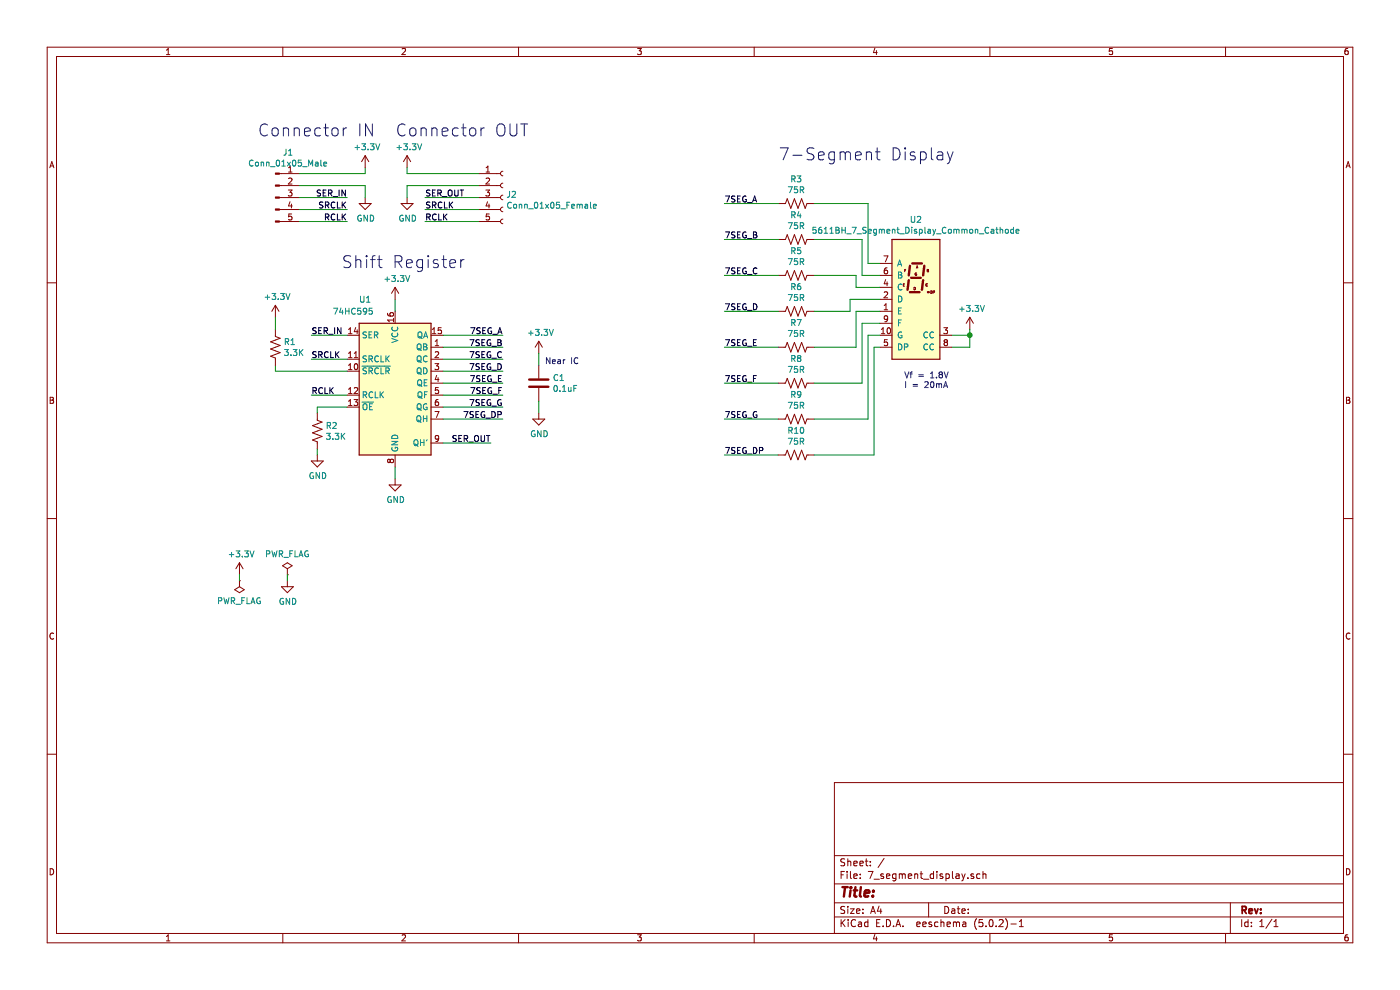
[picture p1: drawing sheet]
EESchema Schematic File Version 4
LIBS:7_segment_display-cache
EELAYER 26 0
EELAYER END
$Descr A4 11693 8268
encoding utf-8
Sheet 1 1
Title ""
Date ""
Rev ""
Comp ""
Comment1 ""
Comment2 ""
Comment3 ""
Comment4 ""
$EndDescr
$Comp
L 74xx:74HC595 U1
U 1 1
P 3300 3200
F 0 "U1" H 3050 3900 50  0000 C CNN
F 1 "74HC595" H 2950 3800 50  0000 C CNN
F 2 "Package_SO:SOP-16_4.4x10.4mm_P1.27mm" H 3300 3200 50  0001 C CNN
F 3 "http://www.ti.com/lit/ds/symlink/sn74hc595.pdf" H 3300 3200 50  0001 C CNN
	1    3300 3200
	1    0    0    -1  
$EndComp
Wire Wire Line
	3300 2500 3300 2600
$Comp
L Connector:Conn_01x05_Male J1
U 1 1
P 2300 1650
F 0 "J1" H 2406 2028 50  0000 C CNN
F 1 "Conn_01x05_Male" H 2406 1937 50  0000 C CNN
F 2 "Connector_PinHeader_2.54mm:PinHeader_1x05_P2.54mm_Horizontal" H 2300 1650 50  0001 C CNN
F 3 "~" H 2300 1650 50  0001 C CNN
	1    2300 1650
	1    0    0    -1  
$EndComp
$Comp
L Connector:Conn_01x05_Female J2
U 1 1
P 4200 1650
F 0 "J2" H 4227 1676 50  0000 L CNN
F 1 "Conn_01x05_Female" H 4227 1585 50  0000 L CNN
F 2 "Connector_PinSocket_2.54mm:PinSocket_1x05_P2.54mm_Horizontal" H 4200 1650 50  0001 C CNN
F 3 "~" H 4200 1650 50  0001 C CNN
	1    4200 1650
	1    0    0    -1  
$EndComp
Wire Wire Line
	2500 1450 3050 1450
Wire Wire Line
	3050 1450 3050 1400
$Comp
L power:GND #PWR04
U 1 1
P 3050 1650
F 0 "#PWR04" H 3050 1400 50  0001 C CNN
F 1 "GND" H 3055 1477 50  0000 C CNN
F 2 "" H 3050 1650 50  0001 C CNN
F 3 "" H 3050 1650 50  0001 C CNN
	1    3050 1650
	1    0    0    -1  
$EndComp
Wire Wire Line
	3050 1650 3050 1550
Wire Wire Line
	3050 1550 2500 1550
Text Label 2600 2800 0    50   ~ 0
SER_IN
Wire Wire Line
	2600 2800 2900 2800
Text Label 4100 3700 2    50   ~ 0
SER_OUT
Wire Wire Line
	4100 3700 3700 3700
Text Label 2600 3000 0    50   ~ 0
SRCLK
Wire Wire Line
	2600 3000 2900 3000
Wire Wire Line
	2300 3050 2300 3100
Wire Wire Line
	2300 3100 2900 3100
$Comp
L power:+3.3V #PWR03
U 1 1
P 3050 1400
F 0 "#PWR03" H 3050 1250 50  0001 C CNN
F 1 "+3.3V" H 3065 1573 50  0000 C CNN
F 2 "" H 3050 1400 50  0001 C CNN
F 3 "" H 3050 1400 50  0001 C CNN
	1    3050 1400
	1    0    0    -1  
$EndComp
$Comp
L power:+3.3V #PWR05
U 1 1
P 3300 2500
F 0 "#PWR05" H 3300 2350 50  0001 C CNN
F 1 "+3.3V" H 3315 2673 50  0000 C CNN
F 2 "" H 3300 2500 50  0001 C CNN
F 3 "" H 3300 2500 50  0001 C CNN
	1    3300 2500
	1    0    0    -1  
$EndComp
$Comp
L power:+3.3V #PWR01
U 1 1
P 2300 2650
F 0 "#PWR01" H 2300 2500 50  0001 C CNN
F 1 "+3.3V" H 2315 2823 50  0000 C CNN
F 2 "" H 2300 2650 50  0001 C CNN
F 3 "" H 2300 2650 50  0001 C CNN
	1    2300 2650
	1    0    0    -1  
$EndComp
$Comp
L Device:R_US R1
U 1 1
P 2300 2900
F 0 "R1" H 2368 2946 50  0000 L CNN
F 1 "3.3K" H 2368 2855 50  0000 L CNN
F 2 "Resistor_SMD:R_0603_1608Metric" V 2340 2890 50  0001 C CNN
F 3 "~" H 2300 2900 50  0001 C CNN
	1    2300 2900
	1    0    0    -1  
$EndComp
Wire Wire Line
	2300 2650 2300 2750
Text Label 2900 1850 2    50   ~ 0
RCLK
Wire Wire Line
	2900 1850 2500 1850
Text Label 2900 1650 2    50   ~ 0
SER_IN
Wire Wire Line
	2900 1650 2500 1650
Text Label 2900 1750 2    50   ~ 0
SRCLK
Wire Wire Line
	2900 1750 2500 1750
Text Label 2600 3300 0    50   ~ 0
RCLK
Wire Wire Line
	2600 3300 2900 3300
Wire Wire Line
	3700 2800 4200 2800
Wire Wire Line
	3700 2900 4200 2900
Wire Wire Line
	3700 3000 4200 3000
Wire Wire Line
	3700 3100 4200 3100
Wire Wire Line
	3700 3200 4200 3200
Wire Wire Line
	3700 3300 4200 3300
Wire Wire Line
	3700 3400 4200 3400
Wire Wire Line
	3700 3500 4200 3500
Text Label 4200 2800 2    50   ~ 0
7SEG_A
Text Label 4200 2900 2    50   ~ 0
7SEG_B
Text Label 4200 3000 2    50   ~ 0
7SEG_C
Text Label 4200 3100 2    50   ~ 0
7SEG_D
Text Label 4200 3200 2    50   ~ 0
7SEG_E
Text Label 4200 3300 2    50   ~ 0
7SEG_F
Text Label 4200 3400 2    50   ~ 0
7SEG_G
Text Label 4200 3500 2    50   ~ 0
7SEG_DP
$Comp
L Device:R_US R3
U 1 1
P 6650 1700
F 0 "R3" V 6445 1700 50  0000 C CNN
F 1 "75R" V 6536 1700 50  0000 C CNN
F 2 "Resistor_SMD:R_0603_1608Metric" V 6690 1690 50  0001 C CNN
F 3 "~" H 6650 1700 50  0001 C CNN
	1    6650 1700
	0    1    1    0   
$EndComp
$Comp
L Device:R_US R4
U 1 1
P 6650 2000
F 0 "R4" V 6445 2000 50  0000 C CNN
F 1 "75R" V 6536 2000 50  0000 C CNN
F 2 "Resistor_SMD:R_0603_1608Metric" V 6690 1990 50  0001 C CNN
F 3 "~" H 6650 2000 50  0001 C CNN
	1    6650 2000
	0    1    1    0   
$EndComp
$Comp
L Device:R_US R5
U 1 1
P 6650 2300
F 0 "R5" V 6445 2300 50  0000 C CNN
F 1 "75R" V 6536 2300 50  0000 C CNN
F 2 "Resistor_SMD:R_0603_1608Metric" V 6690 2290 50  0001 C CNN
F 3 "~" H 6650 2300 50  0001 C CNN
	1    6650 2300
	0    1    1    0   
$EndComp
$Comp
L Device:R_US R6
U 1 1
P 6650 2600
F 0 "R6" V 6445 2600 50  0000 C CNN
F 1 "75R" V 6536 2600 50  0000 C CNN
F 2 "Resistor_SMD:R_0603_1608Metric" V 6690 2590 50  0001 C CNN
F 3 "~" H 6650 2600 50  0001 C CNN
	1    6650 2600
	0    1    1    0   
$EndComp
$Comp
L Device:R_US R7
U 1 1
P 6650 2900
F 0 "R7" V 6445 2900 50  0000 C CNN
F 1 "75R" V 6536 2900 50  0000 C CNN
F 2 "Resistor_SMD:R_0603_1608Metric" V 6690 2890 50  0001 C CNN
F 3 "~" H 6650 2900 50  0001 C CNN
	1    6650 2900
	0    1    1    0   
$EndComp
$Comp
L Device:R_US R8
U 1 1
P 6650 3200
F 0 "R8" V 6445 3200 50  0000 C CNN
F 1 "75R" V 6536 3200 50  0000 C CNN
F 2 "Resistor_SMD:R_0603_1608Metric" V 6690 3190 50  0001 C CNN
F 3 "~" H 6650 3200 50  0001 C CNN
	1    6650 3200
	0    1    1    0   
$EndComp
$Comp
L Device:R_US R9
U 1 1
P 6650 3500
F 0 "R9" V 6445 3500 50  0000 C CNN
F 1 "75R" V 6536 3500 50  0000 C CNN
F 2 "Resistor_SMD:R_0603_1608Metric" V 6690 3490 50  0001 C CNN
F 3 "~" H 6650 3500 50  0001 C CNN
	1    6650 3500
	0    1    1    0   
$EndComp
$Comp
L Device:R_US R10
U 1 1
P 6650 3800
F 0 "R10" V 6445 3800 50  0000 C CNN
F 1 "75R" V 6536 3800 50  0000 C CNN
F 2 "Resistor_SMD:R_0603_1608Metric" V 6690 3790 50  0001 C CNN
F 3 "~" H 6650 3800 50  0001 C CNN
	1    6650 3800
	0    1    1    0   
$EndComp
Wire Wire Line
	6800 1700 7250 1700
Wire Wire Line
	7250 1700 7250 2200
Wire Wire Line
	7250 2200 7350 2200
Wire Wire Line
	6800 2000 7200 2000
Wire Wire Line
	7200 2000 7200 2300
Wire Wire Line
	7200 2300 7350 2300
Wire Wire Line
	6800 2300 7150 2300
Wire Wire Line
	7150 2300 7150 2400
Wire Wire Line
	7150 2400 7350 2400
Wire Wire Line
	6800 2600 7100 2600
Wire Wire Line
	7100 2600 7100 2500
Wire Wire Line
	7100 2500 7350 2500
Wire Wire Line
	6800 2900 7150 2900
Wire Wire Line
	7150 2900 7150 2600
Wire Wire Line
	7150 2600 7350 2600
Wire Wire Line
	6800 3800 7300 3800
Wire Wire Line
	7300 3800 7300 2900
Wire Wire Line
	7300 2900 7350 2900
Wire Wire Line
	6800 3500 7250 3500
Wire Wire Line
	7250 3500 7250 2800
Wire Wire Line
	7250 2800 7350 2800
Wire Wire Line
	6800 3200 7200 3200
Wire Wire Line
	7200 3200 7200 2700
Wire Wire Line
	7200 2700 7350 2700
Text Notes 7550 3250 0    50   ~ 0
Vf = 1.8V\nI = 20mA
Text Label 6050 1700 0    50   ~ 0
7SEG_A
Text Label 6050 2000 0    50   ~ 0
7SEG_B
Text Label 6050 2300 0    50   ~ 0
7SEG_C
Text Label 6050 2600 0    50   ~ 0
7SEG_D
Text Label 6050 2900 0    50   ~ 0
7SEG_E
Text Label 6050 3200 0    50   ~ 0
7SEG_F
Text Label 6050 3500 0    50   ~ 0
7SEG_G
Text Label 6050 3800 0    50   ~ 0
7SEG_DP
Wire Wire Line
	6050 1700 6500 1700
Wire Wire Line
	6050 2000 6500 2000
Wire Wire Line
	6050 2300 6500 2300
Wire Wire Line
	6050 2600 6500 2600
Wire Wire Line
	6050 2900 6500 2900
Wire Wire Line
	6050 3200 6500 3200
Wire Wire Line
	6050 3500 6500 3500
Wire Wire Line
	6050 3800 6500 3800
$Comp
L power:+3.3V #PWR07
U 1 1
P 3400 1400
F 0 "#PWR07" H 3400 1250 50  0001 C CNN
F 1 "+3.3V" H 3415 1573 50  0000 C CNN
F 2 "" H 3400 1400 50  0001 C CNN
F 3 "" H 3400 1400 50  0001 C CNN
	1    3400 1400
	1    0    0    -1  
$EndComp
Wire Wire Line
	3400 1400 3400 1450
Wire Wire Line
	3400 1450 4000 1450
$Comp
L power:GND #PWR08
U 1 1
P 3400 1650
F 0 "#PWR08" H 3400 1400 50  0001 C CNN
F 1 "GND" H 3405 1477 50  0000 C CNN
F 2 "" H 3400 1650 50  0001 C CNN
F 3 "" H 3400 1650 50  0001 C CNN
	1    3400 1650
	1    0    0    -1  
$EndComp
Wire Wire Line
	3400 1650 3400 1550
Wire Wire Line
	3400 1550 4000 1550
Text Label 3550 1650 0    50   ~ 0
SER_OUT
Wire Wire Line
	3550 1650 4000 1650
Text Label 3550 1750 0    50   ~ 0
SRCLK
Wire Wire Line
	3550 1750 4000 1750
Text Label 3550 1850 0    50   ~ 0
RCLK
Wire Wire Line
	3550 1850 4000 1850
Text Notes 2150 1150 0    100  ~ 0
Connector IN
Text Notes 3300 1150 0    100  ~ 0
Connector OUT
$Comp
L power:GND #PWR02
U 1 1
P 2650 3800
F 0 "#PWR02" H 2650 3550 50  0001 C CNN
F 1 "GND" H 2655 3627 50  0000 C CNN
F 2 "" H 2650 3800 50  0001 C CNN
F 3 "" H 2650 3800 50  0001 C CNN
	1    2650 3800
	1    0    0    -1  
$EndComp
$Comp
L Device:R_US R2
U 1 1
P 2650 3600
F 0 "R2" H 2718 3646 50  0000 L CNN
F 1 "3.3K" H 2718 3555 50  0000 L CNN
F 2 "Resistor_SMD:R_0603_1608Metric" V 2690 3590 50  0001 C CNN
F 3 "~" H 2650 3600 50  0001 C CNN
	1    2650 3600
	1    0    0    -1  
$EndComp
Wire Wire Line
	2650 3450 2650 3400
Wire Wire Line
	2650 3400 2900 3400
Wire Wire Line
	2650 3750 2650 3800
$Comp
L power:GND #PWR06
U 1 1
P 3300 4000
F 0 "#PWR06" H 3300 3750 50  0001 C CNN
F 1 "GND" H 3305 3827 50  0000 C CNN
F 2 "" H 3300 4000 50  0001 C CNN
F 3 "" H 3300 4000 50  0001 C CNN
	1    3300 4000
	1    0    0    -1  
$EndComp
Wire Wire Line
	3300 4000 3300 3900
$Comp
L power:+3.3V #PWR011
U 1 1
P 8100 2750
F 0 "#PWR011" H 8100 2600 50  0001 C CNN
F 1 "+3.3V" H 8115 2923 50  0000 C CNN
F 2 "" H 8100 2750 50  0001 C CNN
F 3 "" H 8100 2750 50  0001 C CNN
	1    8100 2750
	1    0    0    -1  
$EndComp
Wire Wire Line
	8100 2750 8100 2800
Wire Wire Line
	8100 2800 7950 2800
Wire Wire Line
	8100 2800 8100 2900
Wire Wire Line
	8100 2900 7950 2900
Connection ~ 8100 2800
$Comp
L power:+3.3V #PWR09
U 1 1
P 4500 2950
F 0 "#PWR09" H 4500 2800 50  0001 C CNN
F 1 "+3.3V" H 4515 3123 50  0000 C CNN
F 2 "" H 4500 2950 50  0001 C CNN
F 3 "" H 4500 2950 50  0001 C CNN
	1    4500 2950
	1    0    0    -1  
$EndComp
$Comp
L power:GND #PWR010
U 1 1
P 4500 3450
F 0 "#PWR010" H 4500 3200 50  0001 C CNN
F 1 "GND" H 4505 3277 50  0000 C CNN
F 2 "" H 4500 3450 50  0001 C CNN
F 3 "" H 4500 3450 50  0001 C CNN
	1    4500 3450
	1    0    0    -1  
$EndComp
$Comp
L Device:C C1
U 1 1
P 4500 3200
F 0 "C1" H 4615 3246 50  0000 L CNN
F 1 "0.1uF" H 4615 3155 50  0000 L CNN
F 2 "Capacitor_SMD:C_0603_1608Metric" H 4538 3050 50  0001 C CNN
F 3 "~" H 4500 3200 50  0001 C CNN
	1    4500 3200
	1    0    0    -1  
$EndComp
Wire Wire Line
	4500 3350 4500 3450
Wire Wire Line
	4500 3050 4500 2950
Text Notes 4550 3050 0    50   ~ 0
Near IC
Text Notes 2850 2250 0    100  ~ 0
Shift Register
Text Notes 6500 1350 0    100  ~ 0
7-Segment Display
$Comp
L power:+3.3V #PWR0101
U 1 1
P 2000 4800
F 0 "#PWR0101" H 2000 4650 50  0001 C CNN
F 1 "+3.3V" H 2015 4973 50  0000 C CNN
F 2 "" H 2000 4800 50  0001 C CNN
F 3 "" H 2000 4800 50  0001 C CNN
	1    2000 4800
	1    0    0    -1  
$EndComp
$Comp
L power:GND #PWR0102
U 1 1
P 2400 4850
F 0 "#PWR0102" H 2400 4600 50  0001 C CNN
F 1 "GND" H 2405 4677 50  0000 C CNN
F 2 "" H 2400 4850 50  0001 C CNN
F 3 "" H 2400 4850 50  0001 C CNN
	1    2400 4850
	1    0    0    -1  
$EndComp
$Comp
L power:PWR_FLAG #FLG0101
U 1 1
P 2400 4800
F 0 "#FLG0101" H 2400 4875 50  0001 C CNN
F 1 "PWR_FLAG" H 2400 4974 50  0000 C CNN
F 2 "" H 2400 4800 50  0001 C CNN
F 3 "~" H 2400 4800 50  0001 C CNN
	1    2400 4800
	1    0    0    -1  
$EndComp
Wire Wire Line
	2400 4800 2400 4850
$Comp
L power:PWR_FLAG #FLG0102
U 1 1
P 2000 4850
F 0 "#FLG0102" H 2000 4925 50  0001 C CNN
F 1 "PWR_FLAG" H 2000 5023 50  0000 C CNN
F 2 "" H 2000 4850 50  0001 C CNN
F 3 "~" H 2000 4850 50  0001 C CNN
	1    2000 4850
	-1   0    0    1   
$EndComp
Wire Wire Line
	2000 4800 2000 4850
$Comp
L lib_sch:5611BH_7_Segment_Display_Common_Cathode U2
U 1 1
P 7650 2250
F 0 "U2" H 7650 2667 50  0000 C CNN
F 1 "5611BH_7_Segment_Display_Common_Cathode" H 7650 2576 50  0000 C CNN
F 2 "lib_fp:5611BH" H 7650 2700 50  0001 C CNN
F 3 "" H 7650 2700 50  0001 C CNN
	1    7650 2250
	1    0    0    -1  
$EndComp
$EndSCHEMATC
